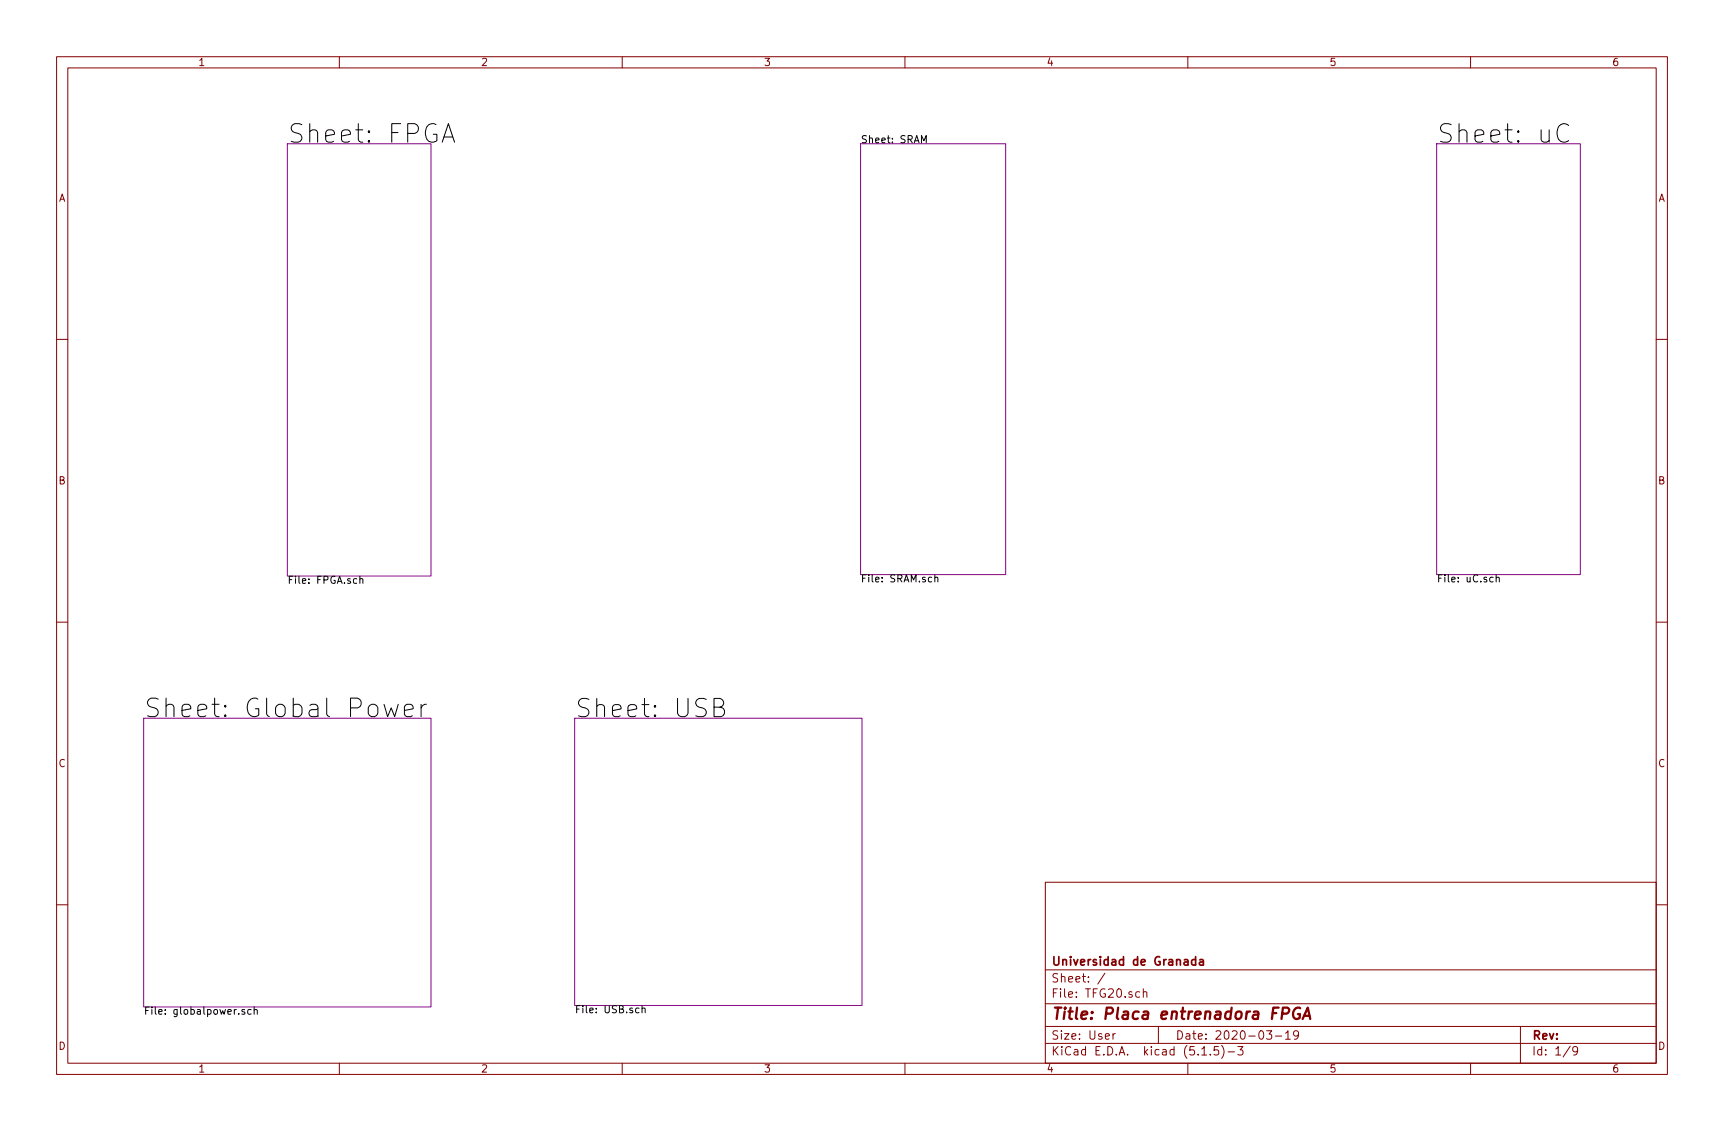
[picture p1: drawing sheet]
<svg xmlns="http://www.w3.org/2000/svg" width="305mm" height="200mm" viewBox="0 0 305 200" stroke-linecap="round" stroke-linejoin="round" font-family="sans-serif">
<g fill="none" stroke="#840000" stroke-width=".18">
<path d="M10 10h284.8v180h-284.8zM12 12h280.8v176h-280.8zM60 10v2M110 10v2M160 10v2M210 10v2M260 10v2M10 60h2M292.8 60h2M10 110h2M292.8 110h2M184.8 156h108v32h-108z"/>
<path d="M10 160h2M184.8 177.5h108M184.8 171.5h108M195.4 172.1l-1.3 1.9M201.5 175.5l-.4-.1-.3 .3 .1 .6h.6M202.1 175.5l.3-.1 .3 .1 .1 .9M202.1 174.9v1.5M292.8 160h2M60 188v2M110 188v2M160 188v2M184.8 184.5h108"/>
<path d="M184.8 181.5h108M196.8 182.8v1M197.2 182.8l-.4 .3M204.8 181.5v3M210 188v2M212.5 186.6h.8M214 186.5v.1M215.4 185.1h-.7l-.1 .7 .2-.1h.5l.2 .3-.1 .5-.2 .1-.6-.1M216 184.9a1.71 1.71 0 0 1 0 2.3M217.1 186h1.2M218.8 185.1h1l-.5 .6 .4 .1v.7l-.2 .1-.7-.1M223.9 182.3h.9l-.4 .6 .4 .1v.7l-.2 .1-.7-.1"/>
<path d="M225.5 183.2h1.1M227.3 182.7l.4-.4v1.5M227.3 183.8h.8M229.6 182.9l-.3 .3h-.3l-.3-.3v-.3l.2-.2 .4-.1 .2 .1a1.13 1.13 0 0 1-.2 1.3l-.4 .1M260 188v2M268.8 181.5v6.5M277.6 185l-1.2 1.9M278.9 185.7l-.3 .3h-.4l-.1-.3v-.3l.1-.2 .4-.1 .2 .1a1.19 1.19 0 0 1-.2 1.3l-.4 .1"/>
</g>
<path d="M226.7 179.3h.8a.56 .56 0 0 0 .4-.5 .56 .56 0 0 0-.3-.6h-.8l-.2 2M229.9 178.3a1.05 1.05 0 0 0-1.2 .4 1.05 1.05 0 0 0 0 1.2 .69 .69 0 0 0 1.1 .1v-.7h-.3M230.6 179.7h.9M230.3 180.2l.9-2 .4 2" fill="none" stroke="#840000" stroke-width=".41"/>
<path d="M211.4 169.8l-.4-.1-.3 .3v.6l.3 .1 .4-.1M211.4 169.2v1.5M212.1 169.8h.6l.1 .9M212.8 170.1h-.6a.29 .29 0 0 0-.2 .3 .29 .29 0 0 0 .2 .3l.6-.1" fill="none" stroke="#840000" stroke-width=".3"/>
<path d="M50.8 25.4h25.4v76.5h-25.4zM152.1 25.4h25.7v76.2h-25.7zM254 25.4h25.4v76.2h-25.4zM25.4 127h50.8v51.1h-50.8zM101.6 127h50.8v50.8h-50.8z" fill="none" stroke="#840084" stroke-width=".18"/>
<g fill="none" stroke="#000" stroke-width=".18">
<path d="M78.2 25.1l1.1-3.2 1.1 3.2M78.5 24.2h1.5M162.9 25.2v-1.2l.4 .9 .5-.9v1.2M277.3 22.2a1.12 1.12 0 0 0-1.9 .5 1.71 1.71 0 0 0 1 2.4l.8-.1 .1-.2M63.6 102.5l.2-.2 .3 .1 .1 .8M63.6 101.9v1.3M165.3 102.2l.2-.1h.3v.8M165.3 101.7v1.2M264 102.1h-.4l-.2 .2 .1 .6h.5M264.5 102.2l.2-.1h.3l.1 .8M264.5 101.7v1.2M67.9 124.6l.6 2.1 .7-1.5 .6 1.5 .6-2.1"/>
<path d="M71.5 125.7l1.6-.4-.2-.6-.3-.1h-.6l-.3 .1-.2 .3v1.3l.2 .3 .3 .1h.6l.3-.1M74.4 124.6v2.1M75.4 124.6a.92 .92 0 0 0-1 .6M126.2 125.1h1.1a.79 .79 0 0 0 .7-.8 .79 .79 0 0 0-.7-.8h-1.1v3.2h1.3a.85 .85 0 0 0 .6-.9 .85 .85 0 0 0-.8-.7M43.3 178.6l-.3-.1-.3 .2 .1 .2 .5 .1v.3h-.6M44.4 178.6l-.4-.1-.2 .3 .1 .5h.5M44.9 178.7l.2-.2 .3 .1 .1 .8M44.9 178.1v1.3M113 178.3h-.4l-.2 .2 .1 .6h.5M113.5 178.4l.2-.1h.3l.1 .8M113.5 177.9v1.2"/>
</g>
<g font-size="4.6">
<text x="50.8" y="25.3">Sheet: FPGA</text>
<text x="254" y="25.3">Sheet: uC</text>
<text x="25.4" y="126.9">Sheet: Global Power</text>
</g>
<text font-size="4.5" x="101.6" y="126.9">Sheet: USB</text>
<text font-size="2.8" fill="#840000" x="185.8" y="180.3">Title: Placa entrenadora FPGA</text>
<g font-size="2.1" fill="#840000">
<text x="185.8" y="173.8">Sheet: /</text>
<text x="185.8" y="170.8">Universidad de Granada</text>
<text x="185.8" y="176.5">File: TFG20.sch</text>
<text x="185.8" y="183.9">Size: User</text>
<text x="207.8" y="183.9">Date: 2020-03-19</text>
<text x="270.8" y="183.9">Rev:</text>
<text x="185.8" y="186.7">KiCad E.D.A. kicad (5.1.5)-3</text>
<text x="270.8" y="186.7">Id: 1/9</text>
</g>
<g font-size="1.8" fill="#840000">
<text x="35" y="11.7">1</text>
<text x="85" y="11.7">2</text>
<text x="135" y="11.7">3</text>
<text x="185" y="11.7">4</text>
<text x="235" y="11.7">5</text>
<text x="285" y="11.7">6</text>
<text x="10.4" y="35.7">A</text>
<text x="293.2" y="35.7">A</text>
<text x="10.4" y="85.6">B</text>
<text x="293.2" y="85.6">B</text>
<text x="10.4" y="135.7">C</text>
<text x="293.2" y="135.7">C</text>
<text x="10.4" y="185.6">D</text>
<text x="293.2" y="185.6">D</text>
<text x="35" y="189.7">1</text>
<text x="85" y="189.7">2</text>
<text x="135" y="189.7">3</text>
<text x="185" y="189.7">4</text>
<text x="235" y="189.7">5</text>
<text x="285" y="189.7">6</text>
</g>
<g font-size="1.8">
<text x="152.1" y="25.3">Sheet: SRAM</text>
<text x="50.8" y="103.3">File: FPGA.sch</text>
<text x="152.1" y="103">File: SRAM.sch</text>
<text x="254" y="103">File: uC.sch</text>
<text x="25.4" y="179.5">File: globalpower.sch</text>
<text x="101.6" y="179.2">File: USB.sch</text>
</g>
</svg>
